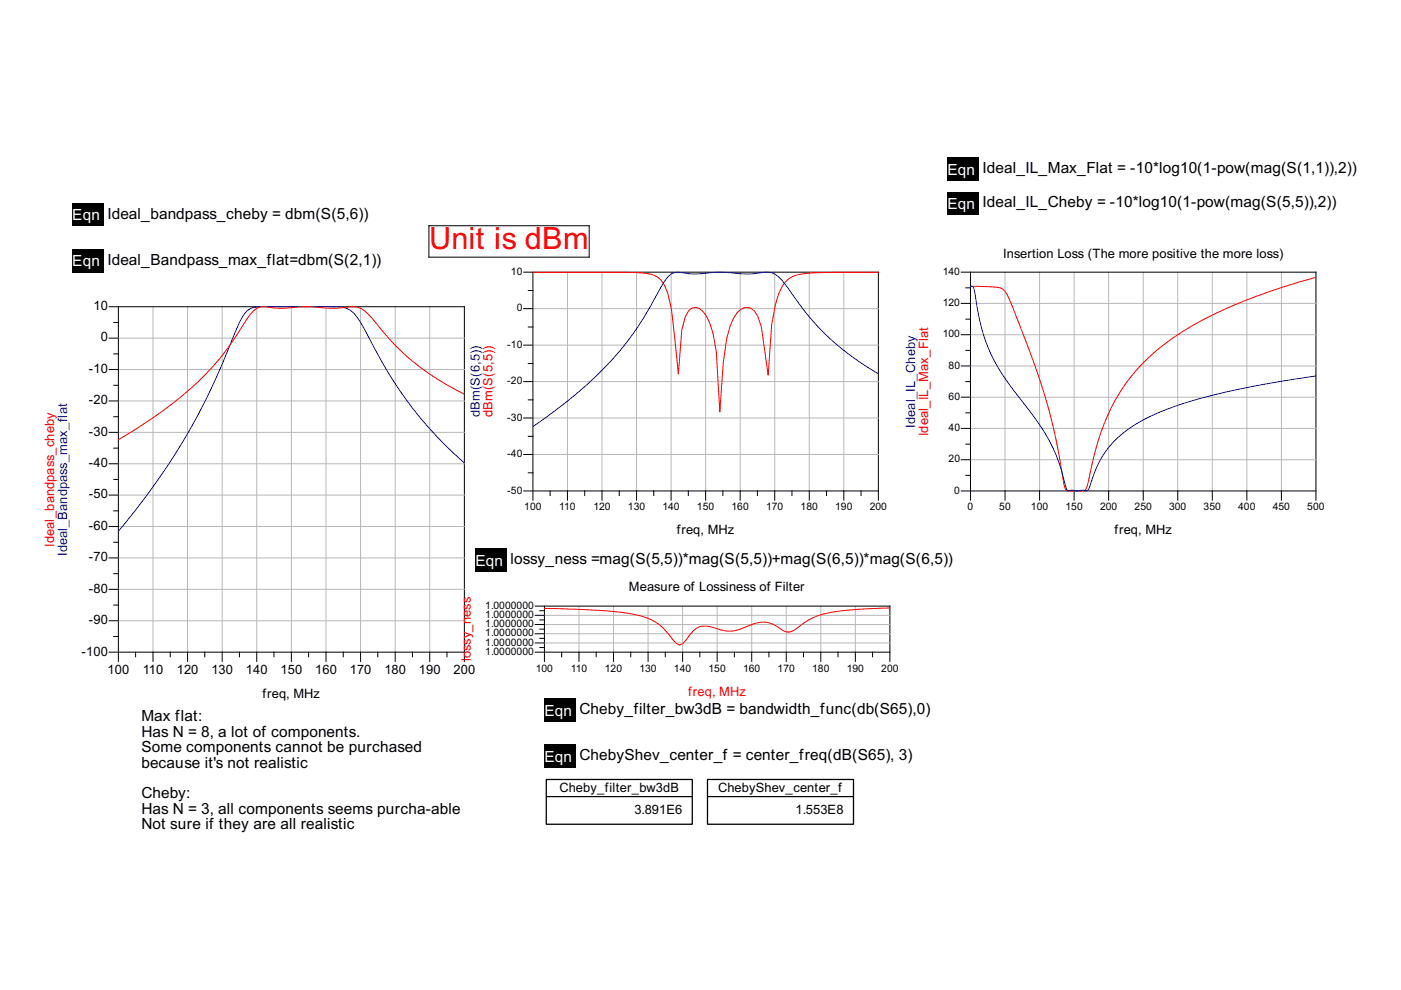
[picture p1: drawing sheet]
<svg xmlns="http://www.w3.org/2000/svg" width="297mm" height="210mm" viewBox="0 0 297 210" stroke-linecap="round" stroke-linejoin="round" font-family="sans-serif">
<path d="M15.3 52.8h6.7v4.9h-6.7zM15.3 43.1h6.7v4.8h-6.7z" fill="#000"/>
<g fill="none" stroke="#b8b8b8" stroke-width=".21">
<path d="M25.1 78.4h73.4M25.1 71.7h73.4M32.4 65v73.3M39.8 65v73.3M47.1 65v73.3M54.4 65v73.3M61.8 65v73.3M69.1 65v73.3M76.4 65v73.3M83.8 65v73.3M91.1 65v73.3M25.1 98.3h73.4"/>
<path d="M25.1 91.7h73.4M25.1 85h73.4M25.1 118.3h73.4M25.1 111.6h73.4M25.1 105h73.4M25.1 131.6h73.4M25.1 125h73.4"/>
</g>
<g fill="none" stroke="#000" stroke-width=".21">
<path d="M23.1 65h75.4v75.2M23.1 78.4h2M23.1 71.7h2M24.1 75h1M24.1 68.4h1M25.1 65v75.2M23.1 98.3h2M23.1 91.7h2M23.1 85h2M24.1 95h1M24.1 88.4h1M24.1 81.7h1"/>
<path d="M23.1 118.3h2M23.1 111.6h2M23.1 105h2M24.1 115h1M24.1 108.3h1M24.1 101.7h1M23.1 138.3h75.4M23.1 131.6h2M23.1 125h2M24.1 135h1M24.1 128.3h1M24.1 121.6h1"/>
<path d="M28.7 138.3v1M32.4 138.3v1.9M36.1 138.3v1M39.8 138.3v1.9M43.4 138.3v1M47.1 138.3v1.9M50.8 138.3v1M54.4 138.3v1.9M58.1 138.3v1M61.8 138.3v1.9M65.4 138.3v1M69.1 138.3v1.9"/>
<path d="M72.8 138.3v1M76.4 138.3v1.9M80.1 138.3v1M83.8 138.3v1.9M87.4 138.3v1M91.1 138.3v1.9M94.8 138.3v1"/>
</g>
<g fill="#00f">
<path d="M25.1 112.5l.2 .1-.2 .1v.8z"/>
<path d="M25.1 112.5h.2l-.1 .1z"/>
</g>
<path d="M98.3 98a83.2 83.2 0 0 1-20.3-26.8 17.3 17.3 0 0 0-3.7-5.4 9.3 9.3 0 0 0-5.1-.8l-13.9 .1a3.8 3.8 0 0 0-3.7 1.8l-1.5 2.9a140.9 140.9 0 0 1-24.9 42.7" fill="none" stroke="#00f" stroke-width=".21"/>
<path d="M98.3 98.1h.2v.2z" fill="#00f"/>
<g fill="#f00">
<path d="M25.1 93.1l.2 .1-.2 .1v.4z"/>
<path d="M25.1 93.2h.2z"/>
</g>
<path d="M98.3 83.5a52 52 0 0 1-19.6-16.2 5.1 5.1 0 0 0-5.8-2.1 32.8 32.8 0 0 1-7.4-.2l-2.2 .1a22.4 22.4 0 0 1-7.3-.1 3.2 3.2 0 0 0-3 1.7l-.7 1a64.2 64.2 0 0 1-22 22.3l-5.1 3.2" fill="none" stroke="#f00" stroke-width=".21"/>
<path d="M98.3 83.4l.2 .3-.2-.1z" fill="#f00"/>
<g fill="none" stroke="#b8b8b8" stroke-width=".21">
<path d="M120.3 57.7v46.4M127.6 57.7v46.4M135 57.7v46.4M142.3 57.7v46.4M149.6 57.7v46.4M156.9 57.7v46.4M164.3 57.7v46.4M171.6 57.7v46.4M178.9 57.7v46.4M113 73.2h73.2M113 65.4h73.2M113 96.4h73.2"/>
<path d="M113 88.6h73.2M113 80.9h73.2"/>
</g>
<g fill="none" stroke="#000" stroke-width=".21">
<path d="M111 57.7h75.2v48.3M113 57.7v48.3M111 73.2h2M111 65.4h2M112 77.1h1M112 69.3h1M112 61.6h1M111 96.4h2M111 88.6h2M111 80.9h2M112 92.5h1M112 84.8h1"/>
<path d="M111 104.1h75.2M112 100.2h1M116.6 104.1v1M120.3 104.1v1.9M124 104.1v1M127.6 104.1v1.9M131.3 104.1v1M135 104.1v1.9M138.6 104.1v1M142.3 104.1v1.9M145.9 104.1v1M149.6 104.1v1.9"/>
<path d="M153.3 104.1v1M156.9 104.1v1.9M160.6 104.1v1M164.3 104.1v1.9M167.9 104.1v1M171.6 104.1v1.9M175.2 104.1v1M178.9 104.1v1.9M182.6 104.1v1"/>
</g>
<path d="M113 57.6l.1 .2z" fill="#f00"/>
<path d="M113.1 57.7h13.2a97.9 97.9 0 0 1 11.7 .4 4.1 4.1 0 0 1 2.9 2.4l.7 1.9 .8 3.2 1.4 13.7 .8-9.3 .7-2.8 .7-1.3a1.83 1.83 0 0 1 2.9 0l.8 1 .7 1.4 .8 2.3 .7 4 .7 12.8 .7-10.5 .8-5.1a9.7 9.7 0 0 1 2.9-6.2 2.07 2.07 0 0 1 2.9 .3l.8 1.2 .7 2.1 1.5 10.4 .7-10.6 .7-4.2a8.9 8.9 0 0 1 3-5.7 12.6 12.6 0 0 1 6.5-1.3l12.3-.1" fill="none" stroke="#f00" stroke-width=".21"/>
<path d="M186.1 57.6l.1 .2z" fill="#f00"/>
<g fill="#00f">
<path d="M113 90.4h.1l-.1 .1v.5z"/>
<path d="M113 90.4h.1z"/>
</g>
<path d="M186.1 79.2a53.2 53.2 0 0 1-18.8-17.8 8.8 8.8 0 0 0-3.7-3.6l-1.5-.1a27.6 27.6 0 0 1-8.8 0l-2.1 .1a19.2 19.2 0 0 1-7.4-.1 3.1 3.1 0 0 0-2.9 1.9l-.7 1.2a71.6 71.6 0 0 1-23.5 27l-3.6 2.6" fill="none" stroke="#00f" stroke-width=".21"/>
<path d="M186.1 79.1l.1 .3-.1-.2z" fill="#00f"/>
<g fill="none" stroke="#000" stroke-width=".21">
<path d="M90.9 47.9h34v6.6h-34zM113.5 128.5h75.2v11.7M113.5 138.3h75.2M113.5 136.3h1.9M113.5 134.4h1.9M113.5 132.4h1.9M113.5 130.5h1.9M114.5 137.3h.9M114.5 135.3h.9M114.5 133.4h.9M114.5 131.4h.9M114.5 129.5h.9"/>
<path d="M115.4 128.5v11.7M119.1 138.3v1M122.8 138.3v1.9M126.4 138.3v1M130.1 138.3v1.9M133.7 138.3v1M137.4 138.3v1.9M141.1 138.3v1M144.7 138.3v1.9M148.4 138.3v1M152.1 138.3v1.9M155.7 138.3v1"/>
<path d="M159.4 138.3v1.9M163 138.3v1M166.7 138.3v1.9M170.4 138.3v1M174 138.3v1.9M177.7 138.3v1M181.3 138.3v1.9M185 138.3v1"/>
</g>
<g fill="none" stroke="#b8b8b8" stroke-width=".21">
<path d="M115.4 136.3h73.3M115.4 134.4h73.3M115.4 132.4h73.3M115.4 130.5h73.3M122.8 128.5v9.8M130.1 128.5v9.8M137.4 128.5v9.8M144.7 128.5v9.8M152.1 128.5v9.8M159.4 128.5v9.8M166.7 128.5v9.8M174 128.5v9.8"/>
<path d="M181.3 128.5v9.8"/>
</g>
<g fill="#f00">
<path d="M115.4 128.9l.1 .2z"/>
<path d="M115.4 128.9l.2 .2z"/>
</g>
<path d="M188.5 128.9h-.5a69.5 69.5 0 0 0-13.9 1.4 16.6 16.6 0 0 0-5.9 3.4 2.34 2.34 0 0 1-2.9-.5 5.7 5.7 0 0 0-6.6-.5 7.7 7.7 0 0 1-7.3 .4 4 4 0 0 0-5.1 1.5l-1.5 1.9-.7 .3-.8-.4-.7-.8a11.6 11.6 0 0 0-8.8-5.5 147 147 0 0 0-18.2-1.1" fill="none" stroke="#f00" stroke-width=".21"/>
<path d="M188.5 128.8l.2 .2z" fill="#f00"/>
<g fill="none" stroke="#b8b8b8" stroke-width=".21">
<path d="M213.1 57.7v46.4M220.4 57.7v46.4M227.7 57.7v46.4M235.1 57.7v46.4M242.4 57.7v46.4M249.7 57.7v46.4M257 57.7v46.4M264.4 57.7v46.4M271.7 57.7v46.4M205.8 77.6h73.2M205.8 71h73.2M205.8 64.3h73.2"/>
<path d="M205.8 97.5h73.2M205.8 90.8h73.2M205.8 84.2h73.2"/>
</g>
<g fill="none" stroke="#000" stroke-width=".21">
<path d="M203.8 57.7h75.2v48.3M205.8 57.7v48.3M203.8 77.6h2M203.8 71h2M203.8 64.3h2M204.8 74.3h1M204.8 67.7h1M204.8 61h1M203.8 97.5h2M203.8 90.8h2M203.8 84.2h2M204.8 94.2h1"/>
<path d="M204.8 87.5h1M204.8 80.9h1M203.8 104.1h75.2M204.8 100.8h1M213.1 104.1v1.9M220.4 104.1v1.9M227.7 104.1v1.9M235.1 104.1v1.9M242.4 104.1v1.9M249.7 104.1v1.9M257 104.1v1.9M264.4 104.1v1.9"/>
<path d="M271.7 104.1v1.9"/>
</g>
<path d="M205.8 60.6l.1 .2z" fill="#f00"/>
<path d="M278.9 58.8l-5.3 1.6-6.5 2.1-5.5 2.2-3.8 1.7-3.8 2-4.4 2.6-3 2.2-2.6 2.2-2.6 2.6-2.1 2.5-2 3-1.8 3.2-1.5 3.3-1.1 3.4-1.2 4.3-1.2 5.2a1.42 1.42 0 0 1-1.9 1.2h-1.7a.91 .91 0 0 1-1.2-.9l-1.8-9.8-2-8.3-2.9-8.9-3.8-9.9a14.8 14.8 0 0 0-2.5-4.9l-.6-.4-1.2-.1-5-.2" fill="none" stroke="#f00" stroke-width=".21"/>
<path d="M278.8 58.8l.2-.1v.1z" fill="#f00"/>
<path d="M205.8 60.6l.1 .2z" fill="#00f"/>
<path d="M205.9 60.7l.5 .2 .3 1a40.2 40.2 0 0 0 3.9 14.2l2.9 4.8 6.8 9 2.6 4.4a41.3 41.3 0 0 1 3.2 9.4l.5 .4 .6-.2 1 .2 1.4-.2a.86 .86 0 0 0 1.4-.5l.3-.9a22 22 0 0 1 13.3-14.5l6-2.4 7.5-2.1 9.3-1.9 11.5-1.9" fill="none" stroke="#00f" stroke-width=".21"/>
<path d="M278.8 79.7l.2-.1v.2z" fill="#00f"/>
<path d="M200.9 33.3h6.6v4.9h-6.6zM200.9 40.6h6.6v4.9h-6.6zM100.8 116.3h6.6v4.9h-6.6zM115.4 148h6.7v4.9h-6.7zM115.4 157.8h6.7v4.9h-6.7z" fill="#000"/>
<path d="M115.8 165.3h31v9.5h-31zM150 165.3h31v9.5h-31z" fill="none" stroke="#000" stroke-width=".27"/>
<path d="M116 168.9h30.6M150.1 168.9h30.7" fill="none" stroke="#000" stroke-width=".21"/>
<text font-size="6.5" fill="#f00" x="91" y="52.9">Unit is dBm</text>
<g font-size="3.3" fill="#fff">
<text x="200.9" y="37">Eqn</text>
<text x="15.3" y="46.7">Eqn</text>
<text x="200.9" y="44.3">Eqn</text>
<text x="15.3" y="56.5">Eqn</text>
<text x="100.8" y="120">Eqn</text>
<text x="115.4" y="151.7">Eqn</text>
<text x="115.4" y="161.5">Eqn</text>
</g>
<g font-size="3.3">
<text x="208.3" y="36.6">Ideal_IL_Max_Flat = -10*log10(1-pow(mag(S(1,1)),2))</text>
<text x="22.8" y="46.4">Ideal_bandpass_cheby = dbm(S(5,6))</text>
<text x="208.3" y="43.9">Ideal_IL_Cheby = -10*log10(1-pow(mag(S(5,5)),2))</text>
<text x="22.8" y="56.1">Ideal_Bandpass_max_flat=dbm(S(2,1))</text>
<text x="108.2" y="119.6">lossy_ness =mag(S(5,5))*mag(S(5,5))+mag(S(6,5))*mag(S(6,5))</text>
<text x="30" y="153">Max flat:</text>
<text x="122.9" y="151.3">Cheby_filter_bw3dB = bandwidth_func(db(S65),0)</text>
<text x="30" y="156.2">Has N = 8, a lot of components.</text>
<text x="30" y="159.5">Some components cannot be purchased</text>
<text x="122.9" y="161.1">ChebyShev_center_f = center_freq(dB(S65), 3)</text>
<text x="30" y="162.7">because it's not realistic</text>
<text x="30" y="169.3">Cheby:</text>
<text x="30" y="172.5">Has N = 3, all components seems purcha-able</text>
<text x="30" y="175.8">Not sure if they are all realistic</text>
</g>
<g font-size="2.7">
<text x="212.7" y="54.6">Insertion Loss (The more positive the more loss)</text>
<text x="19.8" y="65.7">10</text>
<text x="21.4" y="72.4">0</text>
<text x="18.8" y="79.1">-10</text>
<text x="18.8" y="85.7">-20</text>
<text x="18.8" y="92.4">-30</text>
<text x="18.8" y="99">-40</text>
<text x="18.8" y="105.7">-50</text>
<text x="18.8" y="112.3">-60</text>
<text x="143.5" y="113.3">freq, MHz</text>
<text x="236.3" y="113.3">freq, MHz</text>
<text x="18.8" y="119">-70</text>
<text x="18.8" y="125.7">-80</text>
<text x="133.4" y="125.4">Measure of Lossiness of Filter</text>
<text x="18.8" y="132.3">-90</text>
<text x="17.3" y="139">-100</text>
<text x="22.8" y="142.8">100</text>
<text x="30.3" y="142.8">110</text>
<text x="37.5" y="142.8">120</text>
<text x="44.8" y="142.8">130</text>
<text x="52.1" y="142.8">140</text>
<text x="59.5" y="142.8">150</text>
<text x="66.8" y="142.8">160</text>
<text x="74.2" y="142.8">170</text>
<text x="81.5" y="142.8">180</text>
<text x="88.8" y="142.8">190</text>
<text x="96.2" y="142.8">200</text>
<text x="55.7" y="148">freq, MHz</text>
<text x="118.6" y="168">Cheby_filter_bw3dB</text>
<text x="152.2" y="168">ChebyShev_center_f</text>
<text x="134.5" y="172.6">3.891E6</text>
<text x="168.7" y="172.6">1.553E8</text>
</g>
<g font-size="2.7" fill="#00f">
<text x="101.7" y="88.5" transform="rotate(-90 101.7 88.5)">dBm(S(6,5))</text>
<text x="194.1" y="90.7" transform="rotate(-90 194.1 90.7)">Ideal_IL_Cheby</text>
<text x="14.2" y="117.8" transform="rotate(-90 14.2 117.8)">Ideal_Bandpass_max_flat</text>
</g>
<g font-size="2.7" fill="#f00">
<text x="104.4" y="88.5" transform="rotate(-90 104.4 88.5)">dBm(S(5,5))</text>
<text x="196.8" y="92.5" transform="rotate(-90 196.8 92.5)">Ideal_IL_Max_Flat</text>
<text x="11.5" y="115.9" transform="rotate(-90 11.5 115.9)">Ideal_bandpass_cheby</text>
<text x="99.8" y="140.2" transform="rotate(-90 99.8 140.2)">lossy_ness</text>
<text x="145.9" y="147.5">freq, MHz</text>
</g>
<g font-size="2.2">
<text x="108.3" y="58.3">10</text>
<text x="199.9" y="58.3">140</text>
<text x="199.9" y="64.9">120</text>
<text x="109.6" y="66">0</text>
<text x="199.9" y="71.5">100</text>
<text x="107.5" y="73.7">-10</text>
<text x="107.5" y="81.5">-20</text>
<text x="201.1" y="78.2">80</text>
<text x="107.5" y="89.2">-30</text>
<text x="201.1" y="84.8">60</text>
<text x="201.1" y="91.4">40</text>
<text x="107.5" y="96.9">-40</text>
<text x="201.1" y="98">20</text>
<text x="107.5" y="104.7">-50</text>
<text x="202.3" y="104.7">0</text>
<text x="111.2" y="108.2">100</text>
<text x="118.6" y="108.2">110</text>
<text x="125.8" y="108.2">120</text>
<text x="133.1" y="108.2">130</text>
<text x="140.4" y="108.2">140</text>
<text x="147.8" y="108.2">150</text>
<text x="155.1" y="108.2">160</text>
<text x="162.4" y="108.2">170</text>
<text x="169.7" y="108.2">180</text>
<text x="177.1" y="108.2">190</text>
<text x="184.4" y="108.2">200</text>
<text x="205.2" y="108.2">0</text>
<text x="211.9" y="108.2">50</text>
<text x="218.6" y="108.2">100</text>
<text x="225.9" y="108.2">150</text>
<text x="233.2" y="108.2">200</text>
<text x="240.5" y="108.2">250</text>
<text x="247.9" y="108.2">300</text>
<text x="255.2" y="108.2">350</text>
<text x="262.5" y="108.2">400</text>
<text x="269.8" y="108.2">450</text>
<text x="277.2" y="108.2">500</text>
<text x="102.9" y="131">1.0000000</text>
<text x="102.9" y="129.1">1.0000000</text>
<text x="102.9" y="136.9">1.0000000</text>
<text x="102.9" y="134.9">1.0000000</text>
<text x="102.9" y="133">1.0000000</text>
<text x="102.9" y="138.8">1.0000000</text>
<text x="113.6" y="142.4">100</text>
<text x="121" y="142.4">110</text>
<text x="128.2" y="142.4">120</text>
<text x="135.6" y="142.4">130</text>
<text x="142.9" y="142.4">140</text>
<text x="150.2" y="142.4">150</text>
<text x="157.5" y="142.4">160</text>
<text x="164.9" y="142.4">170</text>
<text x="172.2" y="142.4">180</text>
<text x="179.5" y="142.4">190</text>
<text x="186.8" y="142.4">200</text>
</g>
</svg>
